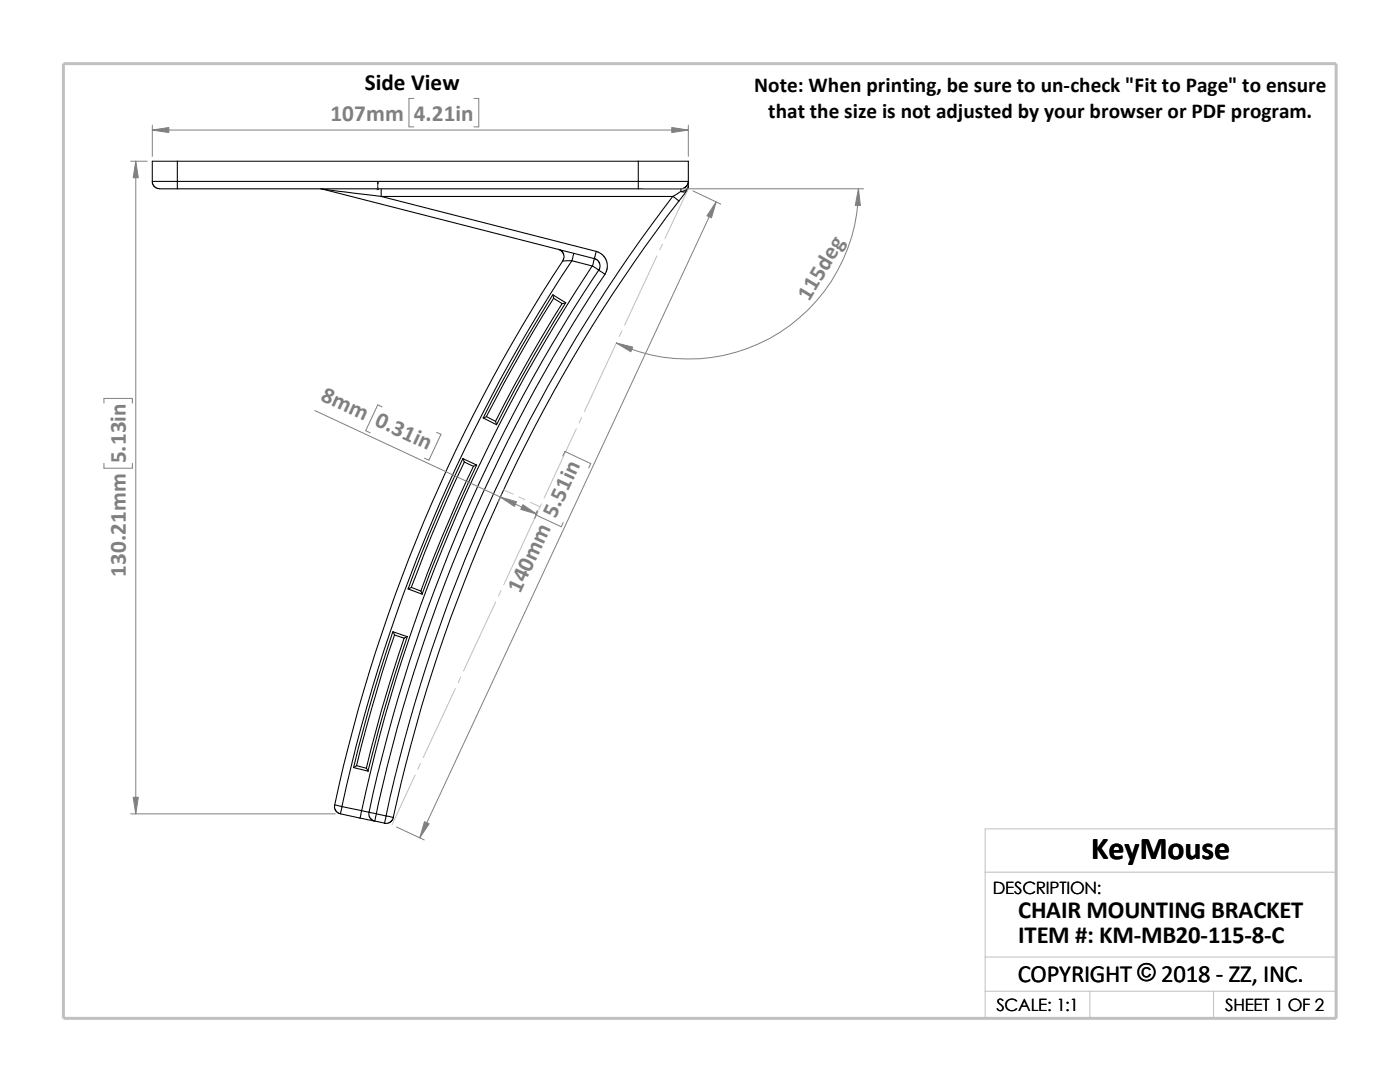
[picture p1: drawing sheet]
<svg xmlns="http://www.w3.org/2000/svg" width="279mm" height="216mm" viewBox="0 0 279 216" stroke-linecap="round" stroke-linejoin="round" font-family="sans-serif">
<g fill="none" stroke="#c0c0c0" stroke-width=".2">
<path d="M137.4 37.7l-4.7 9.9M131.1 51.1l-6.4 13.8M132.2 48.7l-.5 1.2M123.1 68.3l-6.5 13.8M124.1 66l-.5 1.1M100.5 97.7l1.9 .9M103.5 99.1l1.2 .6M115 85.6l-6.4 13.8M116.1 83.3l-.5 1.1M100 117.8l-.5 1.2M105.9 100.2l1.9 .9M107 102.8l-6.5 13.9"/>
<path d="M108 100.5l-.5 1.2M90.9 137.4l-6.4 13.8M91.9 135.1l-.5 1.1M98.9 120.1l-6.4 13.8M82.8 154.6l-4.6 10M83.9 152.4l-.5 1.1M196.6 174h70.1M196.6 197.8h70.1M196.6 191h70.1M217.5 197.8v5.4M242.2 197.8v5.4M26.8 203.2h239.9v-37.8h-70.1v37.8"/>
</g>
<path d="M12.7 12.7h254v190.5h-254z" fill="none" stroke="#c0c0c0" stroke-width=".59"/>
<g fill="none" stroke="#000" stroke-width=".21">
<path d="M30.4 36.2h5M30.4 36.2v.3l.3 .6 .8 .5 3.9 .1M35.4 36.2v1.5M35.4 32.2h-5v4M35.4 36.2h92M35.4 32.2v4M35.4 32.2h92M35.4 37.7h92M63.9 37.7h.4M64.3 37.7l54.3 13.9M64.3 37.7l11.8 1.5M76.1 37.7v1.5"/>
<path d="M76.1 39.2l42.9 11-.4 1.4M76.1 39.2h58.2M127.4 37.7h8.5M127.4 32.2v4M127.4 36.2v1.5M127.4 36.2h10M127.4 32.2h10v4M134.3 39.2a311.5 311.5 0 0 0-57.3 123.6M134.3 39.2l1.2 .9M135.9 37.7v.5M135.9 38.2l-1.6 1M135.9 38.2a1.08 1.08 0 0 0 1.2-.1l-1.6 2"/>
<path d="M137.4 36.2l-.4 .9-.4 .4-.7 .2M137.4 37.2a1.3 1.3 0 0 1-1.5 1M137.4 36.2v1M137.4 37.2l-.4 .9M110.3 58.8a310.5 310.5 0 0 0-13.9 24.6M110.5 59.5l-.1-.7 2.5 1.6M110.5 59.5l1.7 1.1M110.5 59.5l-6.1 10.1-7.3 13.5M111.4 49.7l.6 .3 .5 .7 .1 .7-.3 .7M112.3 52.1a320.2 320.2 0 0 0-45.5 108.5M114.1 52l-1.8 .1M114.1 52l4.1 1.1"/>
<path d="M114.1 52a320 320 0 0 0-45.9 109M114.5 50.5l-.4 1.5M118.2 53a316 316 0 0 0-46 108.8M118.2 53.1l1.3 .8M118.6 51.6l.7 .3 .3 .6 .2 .7-.3 .7M118.6 51.6l-.4 1.5M119 50.2l1.1 .6 .5 .4 .5 .9 .1 1.4-.5 1.2M119.5 53.9a313.3 313.3 0 0 0-45.8 108.2M119.5 53.9l1.2 .8M120.7 54.7a312.4 312.4 0 0 0-45.6 107.7M135.5 40.1a310.1 310.1 0 0 0-57 123M112.2 60.6l-5.9 9.8-3.8 6.8-3.6 6.9"/>
<path d="M112.9 60.4l-.7 .2M112.9 60.4a297 297 0 0 0-13.8 24.4M92.4 91.5a326.1 326.1 0 0 0-11 26M92.7 92.2l-.3-.7 2.7 1.3M92.7 92.2l1.8 .8M92.7 92.2l-4.9 10.7-5.7 14.3M94.5 93l-3.2 6.9-3 7.1-4.3 10.9M95.1 92.8a310 310 0 0 0-10.9 25.7M95.1 92.8l-.6 .2M96.4 83.4l2.7 1.4M97.1 83.1l-.7 .3M97.1 83.1l1.8 1"/>
<path d="M98.9 84.1l.2 .7M81.4 117.5l2.9 1.1-.3-.7M81.4 117.5l.7-.3 1.9 .7M78.4 126a318.1 318.1 0 0 0-7.8 27.2M78.7 126.7l-.3-.6 2.9 .9M78.7 126.7l1.9 .6M78.7 126.7l-2.4 7.5-2.2 7.5-2.9 11.1M80.6 127.3l-4.5 14.6-3 11.4M81.3 127a319.1 319.1 0 0 0-7.9 26.8M81.3 127l-.7 .3M70.6 153.2l2.9 .7-.4-.6M71.2 152.8l-.6 .4"/>
<path d="M71.2 152.8l1.9 .5M66.8 160.6v.6l.1 .5 .5 .4 .5 .3M66.8 160.6l1.4 .4M67.9 162.4l3.9 .8M68.2 161l-.3 1.4M68.2 161l4 .8M71.8 163.2l3 .6M72.2 161.8l-.4 1.4M72.2 161.8l1.5 .3M73.7 162.1l1.4 .3M73.7 162.1l-.1 .6 .2 .5 .3 .3 .7 .3M75.1 162.4l1.9 .4"/>
<path d="M75.1 162.4l-.3 1.4M77 162.8l-.2 1.5-2-.5M77 162.8l1.5 .3-.2 .5-.4 .5-.6 .2h-.6"/>
</g>
<path d="M75.4 36.3l.1 .4h-.2z" fill="#00f" stroke="#00f" stroke-width=".2"/>
<path d="M75.3 37.7h.3M75.3 37.5l.3 .3M75.4 37.7h.1M75.4 36.3v1.5M75.5 37.5l-.3 .3" fill="none" stroke="#00f" stroke-width=".2"/>
<g fill="none" stroke="#808080" stroke-width=".2">
<path d="M82.6 19.6h-1v5.7h1M94.6 19.6h.9v5.7h-.9M26.1 32.2h3.3M27.1 32.2v130.2M30.4 25v6.2M30.4 26h107M128.4 37.7h43.9M137.4 25v6.2M138.3 38.1l5.5 2.6M171.3 37.7a33.9 33.9 0 0 1-48.3 30.8M142.9 40.3l-59.1 126.9M20.7 80.4v-.9h5.7v.9"/>
<path d="M20.7 92.5v.9h5.7v-.9M62.8 81.9l44.3 20.7M76.2 81.2l-.8-.4-2.4 5.1 .9 .5M87.1 86.3l.9 .4-2.4 5.1-.9-.4M100.1 98.7l-.7 1.4M112.3 91l.4-.9 5.2 2.4-.4 .9M107.2 101.9l-.4 .8 5.2 2.4 .4-.8M107.4 102l-.7 1.5M26.1 162.4h40.8M79.1 165l5.6 2.6"/>
</g>
<g fill="#808080" stroke="#808080" stroke-width=".2">
<path d="M142.9 40.3l-.9 3.2-.9-.4z"/>
<path d="M84.7 164l.9 .4-1.8 2.8z"/>
<path d="M104.4 100.7l2.7 1.9-3.2-1z"/>
<path d="M99.9 99.2l3.2 .9-.4 .9z"/>
<path d="M123 68.5l3.3 .8-.4 .9z"/>
<path d="M171.3 37.7l.4 3.3h-1z"/>
<path d="M30.4 26l3.3-.6v1.1z"/>
<path d="M134.1 25.4l3.3 .6-3.3 .5z"/>
<path d="M27.1 32.2l.5 3.3h-1z"/>
<path d="M26.6 159.1h1l-.5 3.3z"/>
</g>
<text font-size="6.4" x="217.8" y="171.4">KeyMouse</text>
<g font-size="4.9">
<text x="203.2" y="183.2">CHAIR MOUNTING BRACKET</text>
<text x="203.2" y="188.1">ITEM #: KM-MB20-115-8-C</text>
<text x="203.1" y="195.9">COPYRIGHT © 2018 - ZZ, INC.</text>
<text x="227" y="195.8">©</text>
</g>
<text font-size="4.6" x="72.8" y="18">Side View</text>
<g font-size="4.6" fill="#808080">
<text x="66" y="24.1">107mm</text>
<text x="82.6" y="24.1">4.21in</text>
<text x="161.5" y="60.3" transform="rotate(-59 161.5 60.3)">115deg</text>
<text x="63.8" y="79.8" transform="rotate(25 63.8 79.8)">8mm 0.31in</text>
<text x="25.1" y="92.5" transform="rotate(-90 25.1 92.5)">5.13in</text>
<text x="110.9" y="103.5" transform="rotate(-65 110.9 103.5)">5.51in</text>
<text x="25.1" y="115.1" transform="rotate(-90 25.1 115.1)">130.21mm</text>
<text x="103.8" y="118.6" transform="rotate(-65 103.8 118.6)">140m</text>
</g>
<g font-size="4.2">
<text x="150.5" y="18.4">Note: When printing, be sure to un-check &quot;Fit to Page&quot; to ensure</text>
<text x="153.3" y="23.6">that the size is not adjusted by your browser or PDF program.</text>
</g>
<g font-size="3.4">
<text x="198.2" y="178.5">DESCRIPTION:</text>
<text x="198.8" y="201.7">SCALE: 1:1</text>
<text x="244.5" y="201.7">SHEET 1 OF 2</text>
</g>
</svg>
